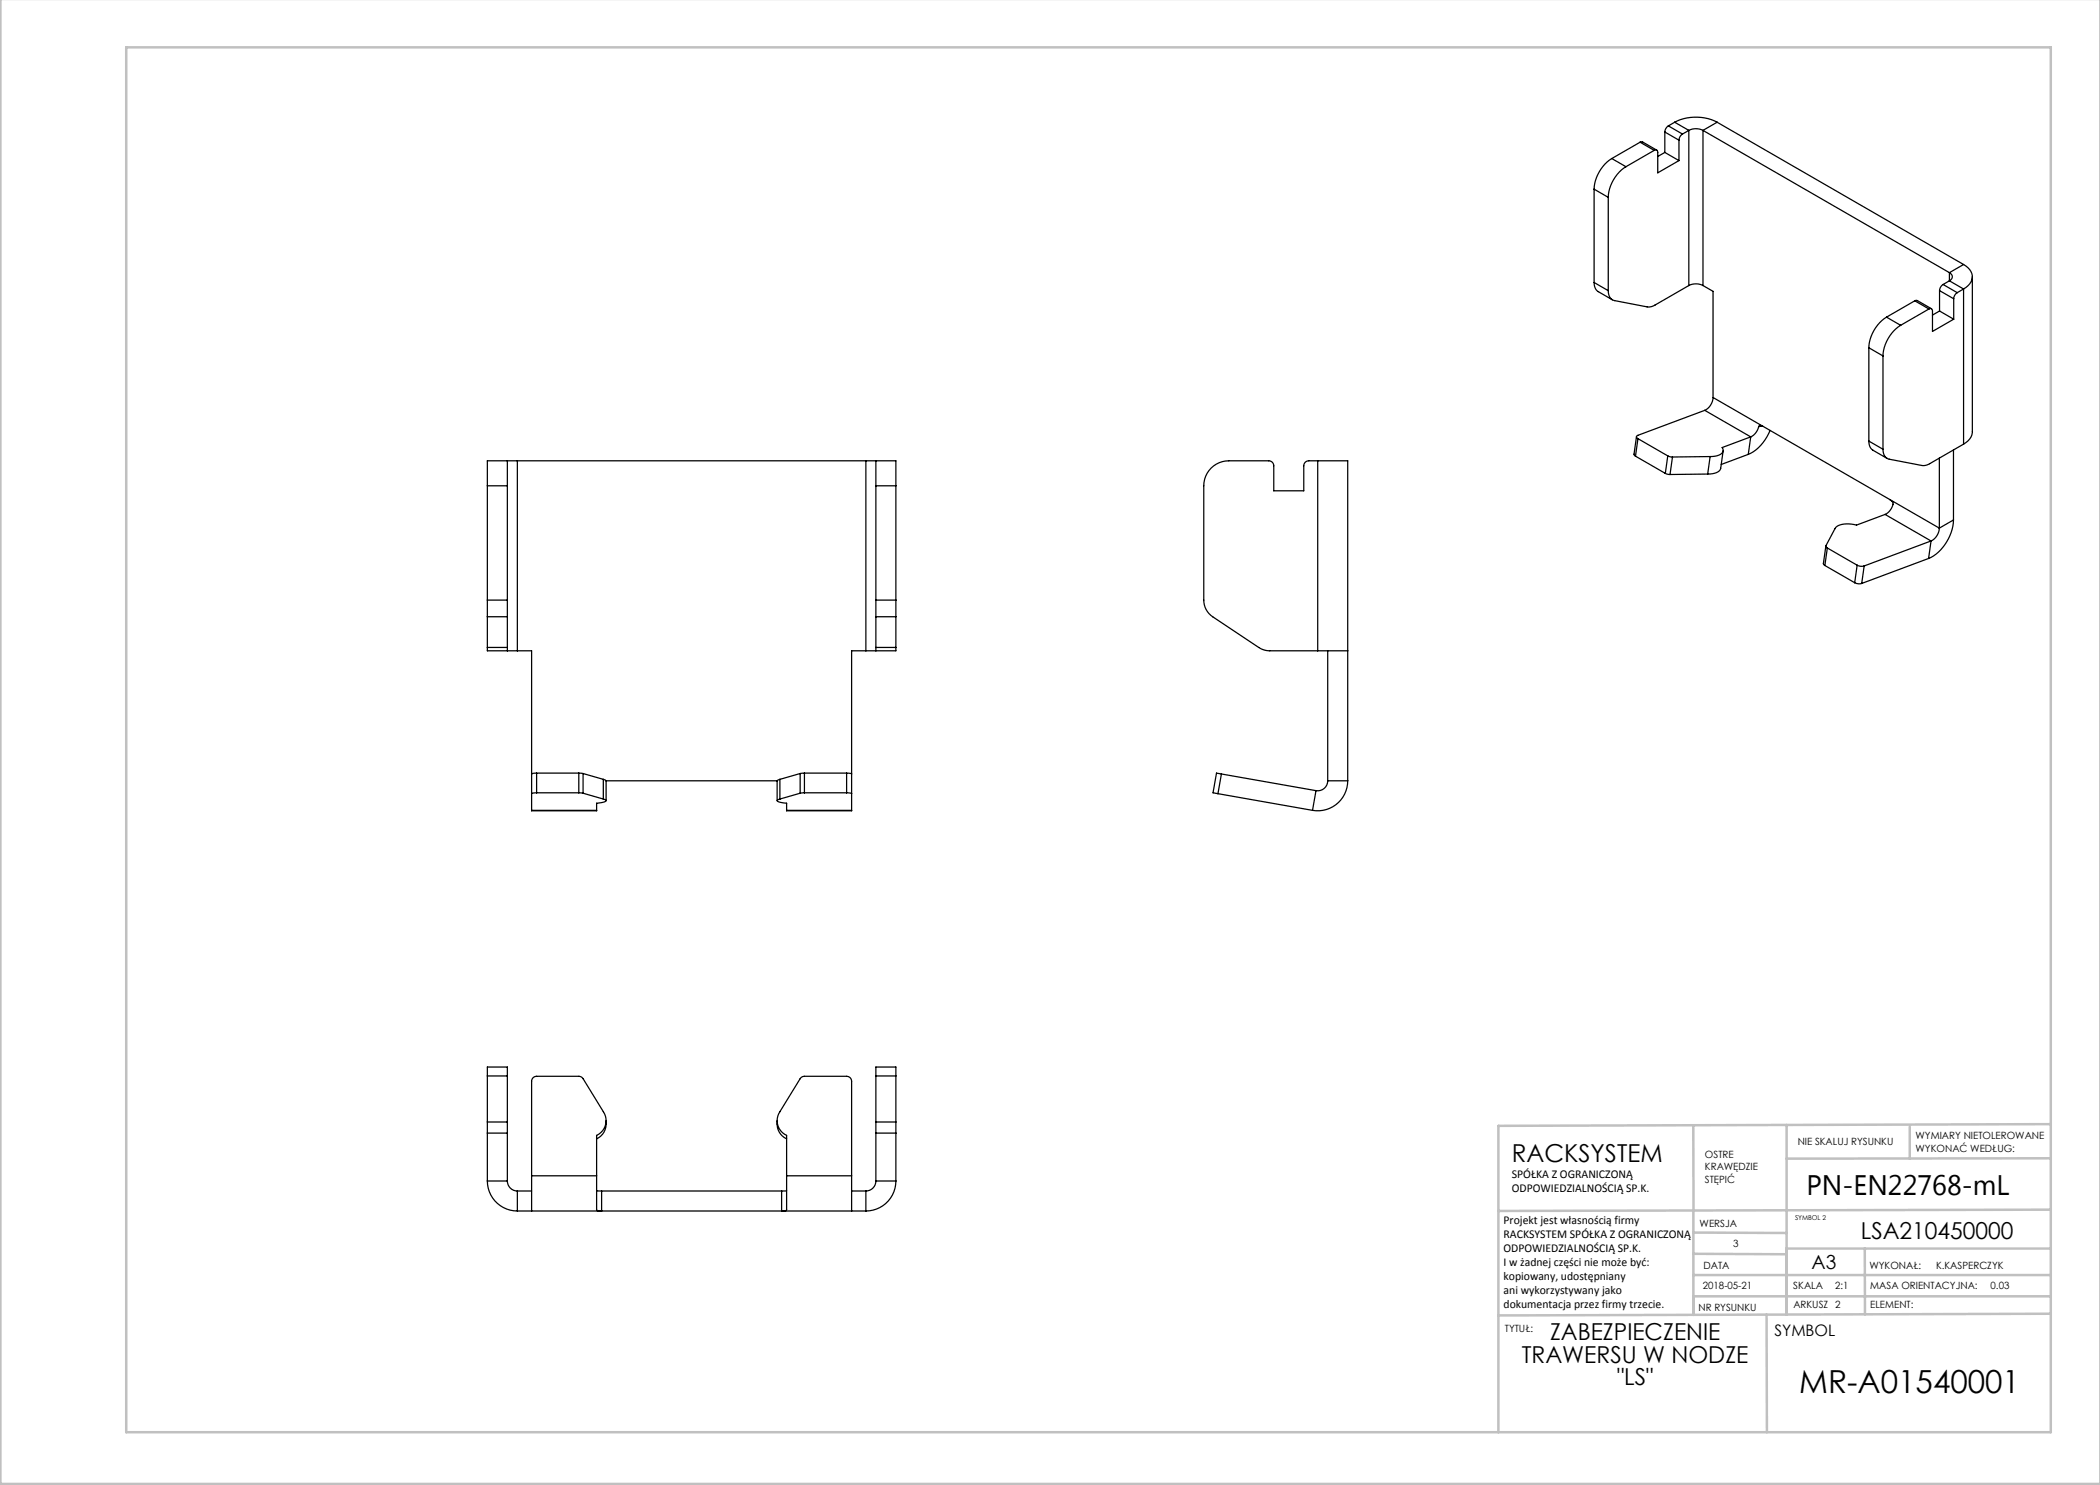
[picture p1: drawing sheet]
<svg xmlns="http://www.w3.org/2000/svg" width="420mm" height="297mm" viewBox="0 0 420 297" stroke-linecap="round" stroke-linejoin="round" font-family="sans-serif">
<g fill="none" stroke="#c0c0c0" stroke-width=".5">
<path d="M.1 -.1v296.9h419.9M25.2 9.5h385v276.9h-385zM338.7 225.2v16.9M357.3 225v37.9M382 225.4v6.3M410.1 224.8l-110.4 .4v61.2M410.1 231.7h-52.8M338.7 259.3h71.5M338.7 255h71.5M338.7 250.8l18.6 .1M338.7 246.5l18.6 .1M338.7 242.1v20.9"/>
<path d="M373 249.7v13.2M410.1 241.9l-110.4 .3M410.2 249.7h-52.9v13.2M353.3 262.9l.1 23.5M410.2 262.7l-110.5 .4"/>
</g>
<g fill="none" stroke="#000" stroke-width=".25">
<path d="M318.8 37.8l2.9 1.7M318.8 37.8v18.7M321.7 39.5v18.6M322.4 31.7a7.8 7.8 0 0 0-3.6 6.1M322.4 31.7l2.8 1.6M325.2 33.3a7.8 7.8 0 0 0-3.5 6.2M328 28.4h.5l2.8 1.6M328 28.4l2.8 1.7M328 28.4l-5.6 3.3M330.8 30.1a.43 .43 0 0 1 .5-.1 .43 .43 0 0 1 .2 .5v4.1l4.3-2.5M330.8 30.1l-5.6 3.2M333 26.4l2.8 1.6"/>
<path d="M333 30.5l-1.5 .8M333 30.5l2.8 1.6M333 26.4v4.1M333.7 25.2a1.56 1.56 0 0 0-.7 1.2M333.7 25.2l2.8 1.6M334.9 24.4a9.4 9.4 0 0 1 8.5 0M334.9 24.4l-1.2 .8M334.9 24.4l2.9 1.7M335.8 28v4.1M336.5 26.8a1.56 1.56 0 0 0-.7 1.2M337.8 26.1a3.1 3.1 0 0 1 2.8 0M337.8 26.1l-1.3 .7"/>
<path d="M337.8 26.1v31M340.6 26.1v31M340.6 26.1l49.3 28.4M343.4 24.4l49.3 28.5M343.4 24.4l-2.8 1.7M318.8 56.5l.1 .7 .4 .9 3.2 1.9M318.8 56.5l2.9 1.6M337.8 57.1l-6.8 3.9-.8 .4h-.8l-6.5-1.3a1.79 1.79 0 0 1-1.2-2M337.8 57.1a3.1 3.1 0 0 1 2.8 0M340.6 57.1l2 1.2v21.2M387.9 58.1l2.8 1.7M387.9 58.1v4.1"/>
<path d="M388.6 56.9a1.56 1.56 0 0 0-.7 1.2M388.6 56.9l2.8 1.6M389.9 54.5a.86 .86 0 0 1 .6 .8 .86 .86 0 0 1-.6 .9M389.9 56.2l2.8 1.6M389.9 56.2l-1.3 .7M389.9 54.5v1.7M390.7 59.8v4M391.4 58.5a1.56 1.56 0 0 0-.7 1.3M392.7 52.9a2.62 2.62 0 0 1 1.5 3.5l-.6 .7-.9 .7M392.7 57.8l-1.3 .7M392.7 57.8v31M392.7 52.9l-2.8 1.6"/>
<path d="M394.5 55.3v31.3a3.1 3.1 0 0 1-1.8 2.2M342.6 79.5a3 3 0 0 1-1.6 2.6M342.6 79.5l45.3 26.1M373.8 69.6l2.8 1.6M373.8 69.6v18.6M376.6 71.2v18.7M377.3 63.4a7.8 7.8 0 0 0-3.5 6.2M377.3 63.4l2.8 1.7M380.1 65.1a7.8 7.8 0 0 0-3.5 6.1M383 60.2l.5-.1 2.8 1.6M383 60.2l2.8 1.6M383 60.2l-5.7 3.2"/>
<path d="M385.8 61.8a.43 .43 0 0 1 .5-.1 .43 .43 0 0 1 .2 .5v4.1l4.2-2.5M385.8 61.8l-5.7 3.3M387.9 62.2l2.8 1.6M387.9 62.2l-1.4 .8M97.5 97.2h4M97.5 97.2v22.8M101.5 92.2v5M101.5 92.2h-4v5M101.5 92.2h2M101.5 97.2v22.8M103.5 92.2h69.7M103.5 92.2v38"/>
<path d="M173.2 92.2h2M173.2 92.2v38M175.2 92.2v5M175.2 92.2h4v5M175.2 97.2h4M175.2 97.2v22.8M179.2 97.2v22.8M263.5 92.2h6v64M263.5 92.2h-1.7a1 1 0 0 0-1 1v5h-6v-5a1 1 0 0 0-1-1h-8a5 5 0 0 0-5 5v22.8a4 4 0 0 0 1.7 3.3l9.2 6.2a4 4 0 0 0 2.3 .7h9.5M263.5 92.2v38M327.1 91.2l6 3.5M327.3 87.3l-.5 3.6 .3 .3"/>
<path d="M327.6 87.7l6 3.5M327.6 87.7l-.5 3.5M333.1 94.7l.9 .2M333.6 91.2l.9 .2M333.6 91.2l-.5 3.5M334.5 91.4l-.5 3.5M341 82.1l-13.4 5a.34 .34 0 0 0-.3 .3 .34 .34 0 0 0 .3 .3M341 82.1l9.1 5.3M341.5 94.8l-7.5 .1M342 91.3l-7.5 .1M342 91.3l-.5 3.5M344.6 90.2l-.5 3.5a1.97 1.97 0 0 1-2.1 1.1h-.5"/>
<path d="M349.7 90.9l-5.5 2M350.1 87.4l-5.7 2.1a1.08 1.08 0 0 1 0 1.2 1.08 1.08 0 0 1-1 .5l-1.4 .1M350.1 87.4l-.4 3.5M351.7 85.3a3 3 0 0 1-1.6 2.1M352.4 85.2l-.7 .1M352.5 85.2l-.6-.1-.2 .2M354 86.1a8.6 8.6 0 0 1-4.3 4.8M373.8 88.2l.2 1.1 .3 .5 3.1 1.9M373.8 88.2l2.8 1.7M378 99.9l.5 .5a2.45 2.45 0 0 1-1.5 2.5M387.9 91.6v14M390.7 90v14"/>
<path d="M392.7 88.8l-6.8 3.9-.8 .4h-.7l-6.5-1.3a1.78 1.78 0 0 1-1.3-1.9M365 113.1l5.9 3.4M365.2 109.2l-.5 3.5 .3 .4M365.5 109.6l5.9 3.4M365.5 109.6l-.5 3.5M370.9 116.5l.7 .3 .7-.1M371.4 113l.7 .3 .7-.1M371.4 113l-.5 3.5M372.8 113.2l-.5 3.5M377 102.9l-5.7 2.1a4.6 4.6 0 0 0-4.2 .5l-1.9 3.6v.3l.3 .2M377 102.9l9.2 5.3M385.7 111.7l-13.4 5"/>
<path d="M386.2 108.2l-13.4 5M386.2 108.2l-.5 3.5M387.9 105.6a3 3 0 0 1-1.7 2.6M390.7 104a9.1 9.1 0 0 1-5 7.7M390.7 104l-2.8 1.6M97.5 120v3.3M97.5 129.5v.7h4M97.5 120h4M97.5 123.3v6.2M97.5 123.3h4M97.5 129.5h4M101.5 120v3.3"/>
<path d="M101.5 129.5v.7M101.5 130.2h2M101.5 123.3v6.2M103.5 130.2h2.8v31.9M173.2 130.2h2M173.2 130.2h-2.9v31.9M175.2 120v3.3M175.2 129.5v.7M175.2 120h4M175.2 123.3h4M175.2 123.3v6.2M175.2 129.5h4"/>
<path d="M179.2 120v3.3M179.2 129.5v.7h-4M179.2 123.3v6.2M263.5 130.2h6M265.5 130.2v26M107.3 154.6l-1 .2M107.3 158.6l-1 .1M107.3 154.6h8.5M107.3 158.6h8.5M107.3 154.6v4M115.8 154.6l.8 .1M115.8 158.6h.8"/>
<path d="M115.8 154.6v4M116.6 154.7v3.9M116.6 158.6l4.1 1.2M116.6 154.7l4.1 1.2M120.7 159.8l.5 .3v.1l-1.9 .4v1.5M120.7 155.9l.5 .3v3.9M120.7 155.9v3.9M121.2 156.2h34.2M156 159.8l-.6 .3 .1 .1 1.8 .4v1.5M156 155.9l-.6 .3v3.9M156 155.9v3.9M160 154.7v3.9"/>
<path d="M160 158.6l-4 1.2M160 154.7l-4 1.2M160.9 154.6l-.9 .1M160.9 158.6h-.9M160.9 154.6v4M160.9 154.6h8.4M160.9 158.6h8.4M169.3 158.6l1 .1M169.3 154.6l1 .2M169.3 154.6v4M243.6 158.7l18.9 3.4M244.3 154.8l-1-.2-.7 4 1 .1"/>
<path d="M244.3 154.8l-.7 3.9M244.3 154.8l18.9 3.3M263.2 158.1l-.7 4M265.5 156.2a2 2 0 0 1-2.3 1.9M265.5 156.2h4M269.5 156.2a6 6 0 0 1-7 5.9M106.3 162.1h13M157.3 162.1h13M97.5 215.2v-1.8h4v1.8M97.5 215.2v9.2M97.5 215.2h4M101.5 215.2v9.2"/>
<path d="M175.2 215.2v-1.8h4v1.8M175.2 215.2v9.2M175.2 215.2h4M179.2 215.2v9.2M97.5 236.2a6 6 0 0 0 6 6M97.5 224.4v2.2M97.5 226.6v9.6M97.5 236.2h4M97.5 226.6h4M97.5 224.4h4M101.5 236.2a2 2 0 0 0 2 2M101.5 224.4v2.2"/>
<path d="M101.5 226.6v9.6M103.5 238.2v4M103.5 238.2h2.8M106.3 235.2v7M106.3 235.2v-19a.99 .99 0 0 1 1-.9h8.5l.5 .1 .3 .3 4.1 6.6a3.2 3.2 0 0 1-1.4 4.8v8.1M106.3 235.2h13M119.3 235.2v6.1a.65 .65 0 0 0 .2 .9h.8v-4M119.3 238.1l1 .1M120.3 238.2h36M121.2 224.1a3.4 3.4 0 0 1-1.9 3.7M155.4 224.1a3.4 3.4 0 0 0 1.9 3.7M157.3 235.2v6.1a.66 .66 0 0 1-.2 .9h-.8v-4"/>
<path d="M157.3 235.2v-8.1a3.2 3.2 0 0 1-1.3-4.8l4-6.6 .4-.3 .5-.1h8.4a.99 .99 0 0 1 1 .9v19M157.3 238.1l-1 .1M157.3 235.2h13M170.3 235.2v7M170.3 238.2h2.9M173.2 238.2v4M175.2 236.2a2 2 0 0 1-2 2M175.2 224.4v2.2M175.2 226.6v9.6M175.2 236.2h4M175.2 226.6h4M175.2 224.4h4"/>
<path d="M179.2 236.2a6 6 0 0 1-6 6M179.2 224.4v2.2M179.2 226.6v9.6M103.5 242.2h69.7"/>
</g>
<text font-size="6.3" x="359.8" y="278.5">MR-A01540001</text>
<text font-size="5.6" x="361.3" y="239.1">PN-EN22768-mL</text>
<text font-size="4.9" x="302.4" y="232.4">RACKSYSTEM</text>
<g font-size="4.7">
<text x="372.2" y="247.8">LSA210450000</text>
<text x="310" y="268.1">ZABEZPIECZENIE</text>
<text x="304.3" y="272.6">TRAWERSU W NODZE</text>
<text x="323.4" y="277.1">&quot;LS&quot;</text>
</g>
<text font-size="3.9" x="362.3" y="253.8">A3</text>
<text font-size="3.2" x="354.9" y="267.2">SYMBOL</text>
<g font-size="2.4">
<text x="302.4" y="235.6">SPÓŁKA Z OGRANICZONĄ</text>
<text x="302.4" y="238.4">ODPOWIEDZIALNOŚCIĄ SP.K.</text>
<text x="300.7" y="244.7">Projekt jest własnością firmy</text>
<text x="300.7" y="247.5">RACKSYSTEM SPÓŁKA Z OGRANICZONĄ</text>
<text x="300.7" y="250.3">ODPOWIEDZIALNOŚCIĄ SP.K.</text>
<text x="300.7" y="253.1">I w żadnej części nie może być:</text>
<text x="300.7" y="256">kopiowany, udostępniany</text>
<text x="300.7" y="258.8">ani wykorzystywany jako</text>
<text x="300.7" y="261.6">dokumentacja przez firmy trzecie.</text>
</g>
<g font-size="2">
<text x="383.1" y="227.9">WYMIARY NIETOLEROWANE</text>
<text x="341" y="231.6">OSTRE</text>
<text x="359.5" y="228.9">NIE SKALUJ RYSUNKU</text>
<text x="383.1" y="230.4">WYKONAĆ WEDŁUG:</text>
<text x="341" y="234.1">KRAWĘDZIE</text>
<text x="341" y="236.6">STĘPIĆ</text>
<text x="339.9" y="245.4">WERSJA</text>
<text x="346.6" y="249.5">3</text>
<text x="340.6" y="257.7">2018-05-21</text>
<text x="340.7" y="253.8">DATA</text>
<text x="358.7" y="257.7">SKALA</text>
<text x="367" y="257.7">2:1</text>
<text x="373.9" y="253.8">WYKONAŁ:</text>
<text x="374.1" y="257.7">MASA ORIENTACYJNA:</text>
<text x="387.2" y="253.8">K.KASPERCZYK</text>
<text x="398.1" y="257.7">0.03</text>
<text x="339.7" y="262.3">NR RYSUNKU</text>
<text x="358.7" y="261.7">ARKUSZ 2</text>
<text x="374.1" y="261.7">ELEMENT:</text>
<text x="301" y="266.4">TYTUŁ:</text>
</g>
<text font-size="1.3" x="359" y="244">SYMBOL 2</text>
</svg>
